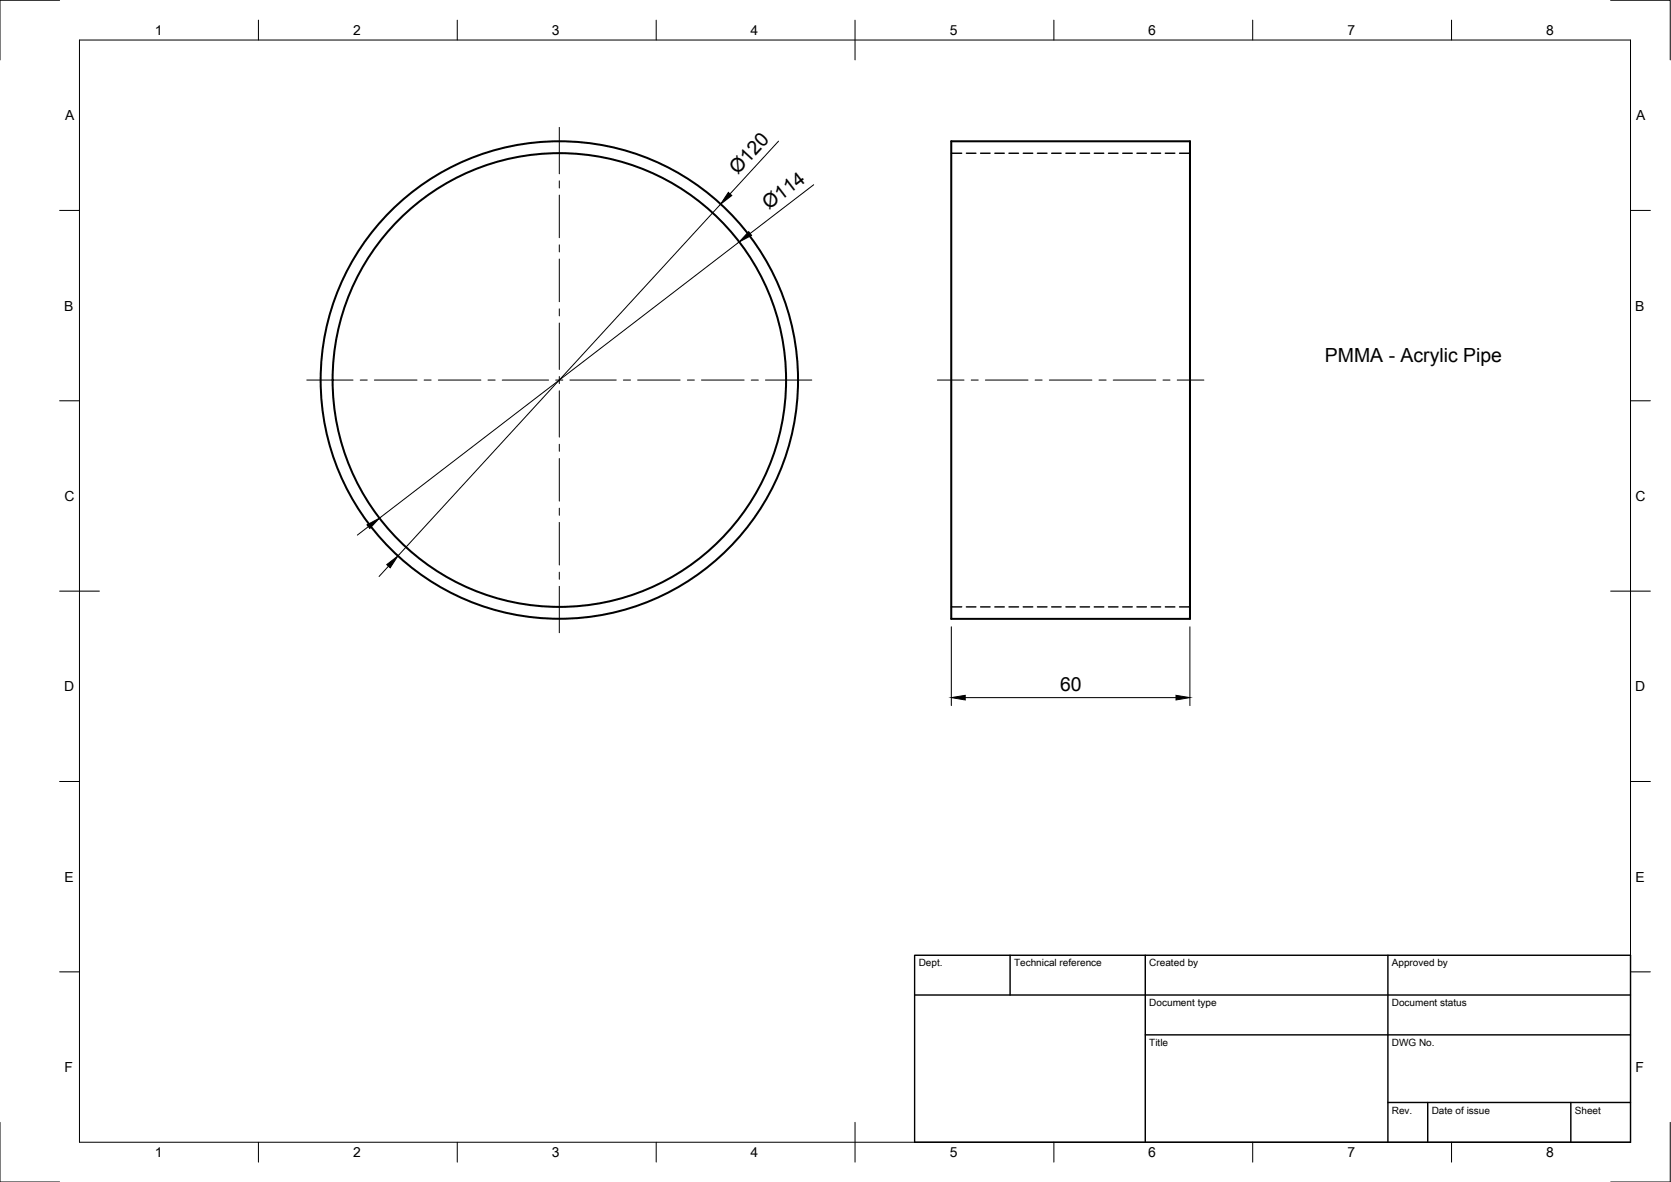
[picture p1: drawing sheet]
<svg xmlns="http://www.w3.org/2000/svg" width="420mm" height="297mm" viewBox="0 0 420 297" stroke-linecap="round" stroke-linejoin="round" font-family="sans-serif">
<!-- layer: Visible -->
<g fill="none" stroke="#000" stroke-width=".51">
<path d="M239.2 35.5h60v120h-60z"/>
<circle cx="140.6" cy="95.5" r="60"/>
<circle cx="140.6" cy="95.5" r="57"/>
</g>
<!-- layer: Hidden -->
<g fill="none" stroke="#000" stroke-width=".36">
<path d="M239.2 38.5h2.6M243 38.5h2.4M246.6 38.5h2.3M250.1 38.5h2.4M253.7 38.5h2.4M257.3 38.5h2.4M260.9 38.5h2.3M264.4 38.5h2.4M268 38.5h2.4M271.6 38.5h2.4M275.1 38.5h2.4M278.7 38.5h2.4"/>
<path d="M282.3 38.5h2.4M285.9 38.5h2.3M289.5 38.5h2.3M293 38.5h2.4M296.6 38.5h2.6M239.2 152.5h2.6M243 152.5h2.4M246.6 152.5h2.3M250.1 152.5h2.4M253.7 152.5h2.4M257.3 152.5h2.4M260.9 152.5h2.3"/>
<path d="M264.4 152.5h2.4M268 152.5h2.4M271.6 152.5h2.4M275.1 152.5h2.4M278.7 152.5h2.4M282.3 152.5h2.4M285.9 152.5h2.3M289.5 152.5h2.3M293 152.5h2.4M296.6 152.5h2.6"/>
</g>
<!-- layer: Border -->
<g fill="none" stroke="#000" stroke-width=".25">
<path d="M15 .1h-15v15M20 10.1h390v276.9h-390zM65 5.1v5M115 5.1v5M165 5.1v5M215 5.1v10M265 5.1v5M315 5.1v5M365 5.1v5M405 .1h15v15M15 52.9h5M410 52.9h5"/>
<path d="M15 100.7h5M410 100.7h5M15 148.6h10M405 148.6h10M15 196.4h5M410 196.4h5M15 244.2h5M410 244.2h5M0 282.1v14.9h15M65 287v5M115 287v5M165 287v5"/>
<path d="M215 282.1v9.9M265 287v5M315 287v5M365 287v5M420 282.1v14.9h-15"/>
</g>
<!-- layer: Dimensions -->
<path d="M195.7 35.5l-12.1 13.2M181.2 51.3l-81.1 88.4M204.6 46.4l-16 12.3M185.8 60.8l-90.4 69.4M92.6 132.3l-2.7 2.2M97.7 142.3l-2.4 2.6M239.2 157.5v19.8M299.2 157.5v19.8M242.7 175.3h53" fill="none" stroke="#000" stroke-width=".25"/>
<path d="M183.1 48.4l.9 .7-2.8 2.2zM188.3 58.2l.7 .9-3.2 1.7zM92.3 131.9l3.1-1.7-2.4 2.6zM97.2 141.9l2.9-2.2-2 3zM239.2 175.3l3.5-.6v1.2zM295.7 174.7l3.5 .6-3.5 .6z" fill="#000" stroke="#000" stroke-width=".25"/>
<!-- layer: Center Lines -->
<g fill="none" stroke="#000" stroke-width=".25">
<path d="M140.6 32v11.7M140.6 45.5v1.8M140.6 49v10.7M140.6 61.5v1.8M140.6 65.1v10.7M140.6 77.6v1.8M77.1 95.5h11.7M90.6 95.5h1.8M94.1 95.5h10.8M106.6 95.5h1.8M110.2 95.5h10.7M122.7 95.5h1.8"/>
<path d="M126.3 95.5h11.6M139.7 95.5h1.8M140.6 81.2v11.6M140.6 94.6v1.8M140.6 98.2v11.6M143.3 95.5h11.7M156.7 95.5h1.8M160.3 95.5h10.7M172.8 95.5h1.8M176.4 95.5h10.7M188.9 95.5h1.8M192.5 95.5h11.6"/>
<path d="M235.7 95.5h6.7M244.2 95.5h1.8M247.8 95.5h10.7M260.3 95.5h1.7M263.8 95.5h10.8M276.3 95.5h1.8M279.9 95.5h10.7M292.4 95.5h1.8M296 95.5h6.7M140.6 111.6v1.8M140.6 115.2v10.7M140.6 127.7v1.8"/>
<path d="M140.6 131.3v10.7M140.6 143.8v1.8M140.6 147.3v11.7"/>
</g>
<!-- layer: TitleBlock -->
<path d="M230 240.1h180v46.9h-180zM230 250h180M254 240.1v9.9M288 240.1v46.9M349 240.1v46.9M288 260.1h122M349 277.1h61M359 277.1v9.9M395 277.1v9.9" fill="none" stroke="#000" stroke-width=".36"/>
<g font-size="4.9">
<text x="185.5" y="44" transform="rotate(-47 185.5 44)">Ø120</text>
<text x="193.4" y="52.8" transform="rotate(-38 193.4 52.8)">Ø114</text>
<text x="333.1" y="91">PMMA - Acrylic Pipe</text>
<text x="266.5" y="173.8">60</text>
</g>
<g font-size="3.5">
<text x="39" y="8.8">1</text>
<text x="88.8" y="8.8">2</text>
<text x="138.8" y="8.8">3</text>
<text x="188.7" y="8.8">4</text>
<text x="238.8" y="8.8">5</text>
<text x="288.7" y="8.8">6</text>
<text x="338.8" y="8.8">7</text>
<text x="388.8" y="8.8">8</text>
<text x="16.4" y="30.2">A</text>
<text x="411.4" y="30.2">A</text>
<text x="16.2" y="78">B</text>
<text x="411.2" y="78">B</text>
<text x="16.2" y="125.9">C</text>
<text x="411.2" y="125.9">C</text>
<text x="16.2" y="173.7">D</text>
<text x="411.2" y="173.7">D</text>
<text x="16.2" y="221.6">E</text>
<text x="411.2" y="221.6">E</text>
<text x="16.2" y="269.4">F</text>
<text x="411.2" y="269.4">F</text>
<text x="39" y="290.8">1</text>
<text x="88.8" y="290.8">2</text>
<text x="138.8" y="290.8">3</text>
<text x="188.7" y="290.8">4</text>
<text x="238.8" y="290.8">5</text>
<text x="288.7" y="290.8">6</text>
<text x="338.8" y="290.8">7</text>
<text x="388.8" y="290.8">8</text>
</g>
<g font-size="2.5">
<text x="231" y="242.9">Dept.</text>
<text x="255" y="242.9">Technical reference</text>
<text x="289" y="242.9">Created by</text>
<text x="350" y="242.9">Approved by</text>
<text x="289" y="252.8">Document type</text>
<text x="350" y="252.8">Document status</text>
<text x="289" y="262.9">Title</text>
<text x="350" y="262.9">DWG No.</text>
<text x="350" y="279.9">Rev.</text>
<text x="360" y="279.9">Date of issue</text>
<text x="396" y="279.9">Sheet</text>
</g>
</svg>
